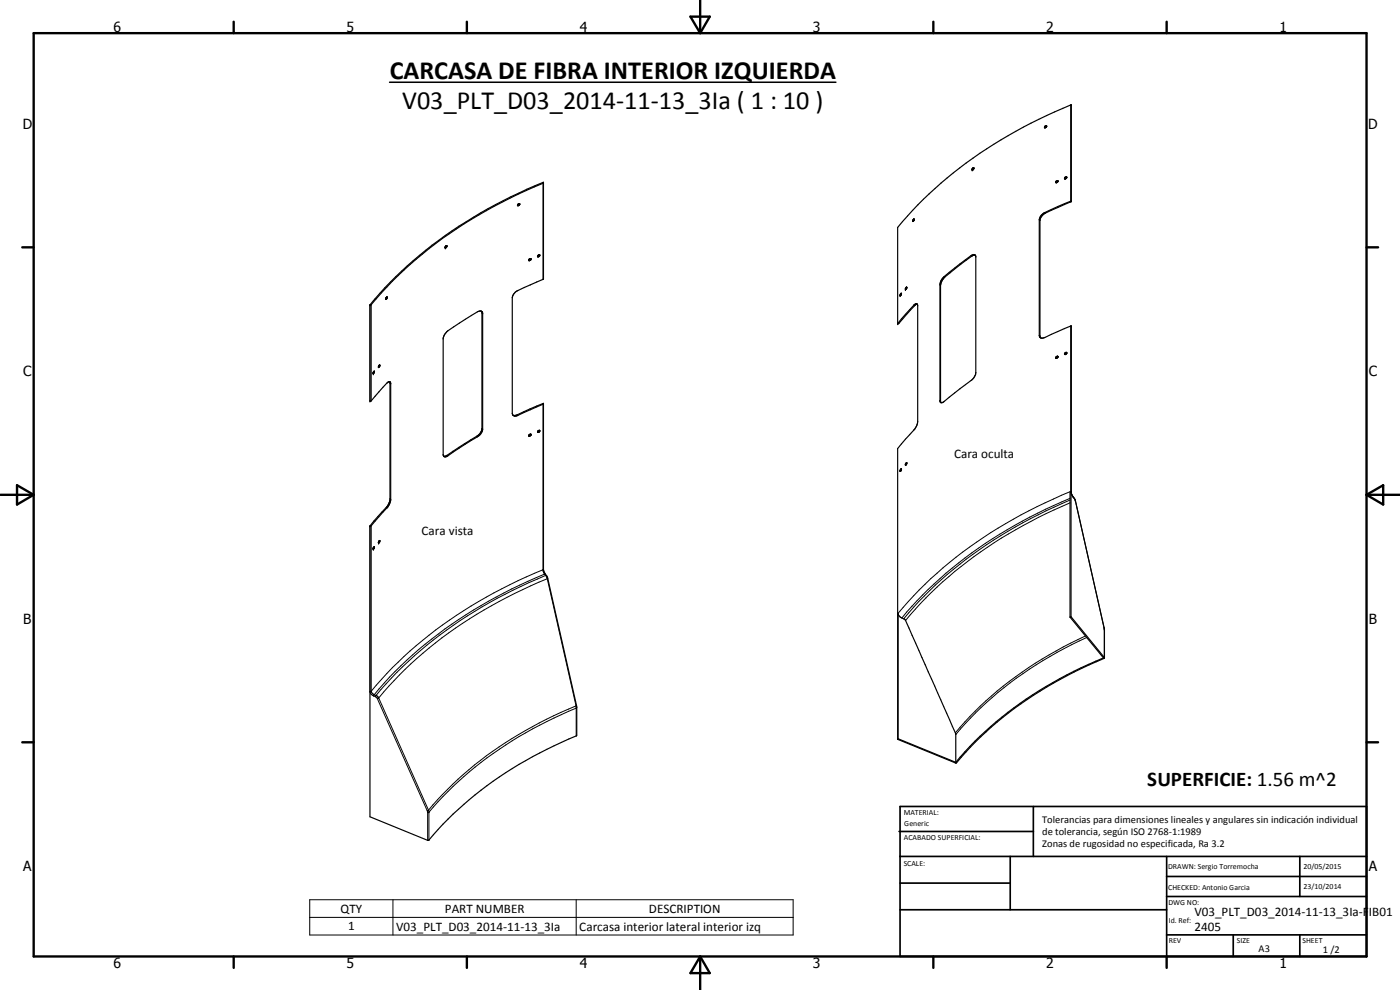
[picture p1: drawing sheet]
<svg xmlns="http://www.w3.org/2000/svg" width="420mm" height="297mm" viewBox="0 0 420 297" stroke-linecap="round" stroke-linejoin="round" font-family="sans-serif">
<g fill="none" stroke="#000" stroke-width=".35">
<path d="M313.6 38h-.1M314 37.7l.1 .1M314.1 37.8v.2M314.1 38v.1M314.1 37.8a.38 .38 0 0 0-.5 .1 .38 .38 0 0 0 0 .5l.5-.3M314.1 37.8l-.4 .6M321.4 31.5l.1 29-8 3.6-.8 .7-.6 1v35.2l.2 .4M321.4 31.5a131.2 131.2 0 0 0-52 36.7v28.9M321.4 31.5v28.8M163.1 54.9a134.2 134.2 0 0 0-50.2 34.7l-1.6 1.9h-.3M291.9 50.5l.4-.2v.4l-.5 .3zM291.9 50.9v.1"/>
<path d="M292 50.8h.1M292.3 50.5l-.4 .4M316.8 54.7l.3 .1M316.9 54.8h.1M317.4 54.6v.1M317.5 54.3l-.4 .5M317.5 54.3l-.3-.1-.4 .5M317.5 54.4l-.4 .4M320.1 53.1v.4l-.4 .2M320.1 53.3v.1M320.1 53.1l-.5 .2-.1 .3 .2 .1M320.1 53.1l-.4 .6"/>
<path d="M133.6 74.2l.2 .2M133.8 74.3h.1M133.9 73.7l-.3 .5M133.9 73.7l.2 .2-.3 .5M134.1 74v.1M155.4 61.4l.6-.3-.4 .6h-.2zM155.8 61.1l-.5 .5M155.9 61.5h.1M158.8 77.7l.5-.1v.3l-.5 .3zM159.2 77.6l-.5 .5M159.3 77.6l.1 .1M159.4 77.8l-.1 .1"/>
<path d="M161.5 76.5h.5a.43 .43 0 0 1-.1 .4 .43 .43 0 0 1-.5 .1zM161.8 76.5l-.5 .4M162 76.8h-.1M274 66.5h.1M274 65.9l.3-.2 .1 .3M274 65.9v.1M274 66v.5M274.4 66l-.4 .5M274.4 66l-.3 .3M292.7 76.6l-1 .2a50.9 50.9 0 0 0-9 7.4l-.4 1.3 .1 35.3M321.4 60.3l-8.1 3.6-.9 .9-.5 1v35l.5 .6M321.4 60.3l.1 .1"/>
<path d="M111 91.5a128.6 128.6 0 0 1 52.1-36.7v28.9l-8 3.6-1 1-.4 .9v34.9a1.02 1.02 0 0 0 1.7 .5l7.7-3.4M111 91.5v28.8h.4l4.7-5.4 .8-.4M115.9 89.3l-.1 .3M115.9 89.3v.2M116 89.2l-.1 .1M116.1 89.1l-.2 .2M116.1 89.1h.1M116.2 89.1l-.3 .7-.1-.3M144.5 93.3l.1 .2M144.6 93.5l-.1 35.7-.5 1-.8 .6-9.3 6-.7 .1M144.6 93.5l.3 .4-.1 35.3-.5 1-.7 .7-9.2 5.9a.87 .87 0 0 1-1.2 .1M144.6 93.5l-.7-.2a65 65 0 0 0-9.6 6.1l-1 1.2-.3 1v34.9l.2 .4"/>
<path d="M270.2 88.8h.1M270.4 88.5l-.2 .3M270.5 88.3l-.1-.3-.2 .7M270.5 88.3l-.2 .3M271.7 86.5v.4l.2-.1M271.8 86.5l.3-.4-.2 .7M271.8 86.5h-.1M272.1 86.4l-.2 .4M275.2 91.3l-.7 .4-4.7 5.3-.4 .1M275.3 91.3l.1 35.6-.8 1.8-5.2 5.9v87.2M275.3 91.3a.62 .62 0 0 0-1 .3l-4.9 5.5M283 83.4l8.4-6.7 .8-.3 .6 .3v35.5l-1.1 1.8-8.5 6.6a.67 .67 0 0 1-1.1-.2v-35.2l.2-.7z"/>
<path d="M321.4 97.8l-7.8 3.5-1.2 .1M321.4 97.8l.1 49.9 .3 1 .9 1.5 8.7 38.4 .1 8.8M321.4 97.8v87.2M112 111.9v.2M112 112.1h.1M112 111.8h.1M112.1 111.6l-.1 .3M112.1 111.6l-.1 .1M112.1 111.6l.2-.2-.3 .7M112.2 111.5l-.1 .1M113.6 110.2h.1M113.7 109.6l-.1 .4"/>
<path d="M113.9 109.5l-.3 .5M113.9 109.5l.1 .1M113.9 109.9h.1M114 109.6l-.3 .7-.1-.3M116.9 114.5l.4 .4v35.2l-.4 1.2-.7 1-4.8 5.4-.4 .1M116.9 114.5l.1 .1M117 114.6v35.4l-.8 1.9-5.2 5.9M316.9 107.1l.4-.3 .2 .2a.47 .47 0 0 1-.7 .4zM317.5 107l-.4 .5M319.5 106.3h.1M320.1 106v.1M320.2 106l-.2-.3a.38 .38 0 0 0-.4 .2 .38 .38 0 0 0 .1 .5"/>
<path d="M320.2 106l-.5 .4M320.2 105.9l-.5 .5M154 124.6l1-.1 8.1-3.4v49.8l.3 .8 .9 1.6 8.7 38.3 .1 9a120.2 120.2 0 0 0-41.6 28.3l-2.8 3.2h-.4l-17.3-7v-87.3M158.8 130.5l.4-.2a.36 .36 0 0 1 0 .5 .36 .36 0 0 1-.5 0zM159.1 130.4v.1M159.2 130.3l-.5 .4M159.3 130.6h.1M161.4 129.4v.1M161.4 129.5h-.1M161.8 129.1l.2 .3M161.8 129.1l-.5 .5M161.8 129.1l-.4 .3"/>
<path d="M161.9 129.5v.1M162 129.5l-.5 .3-.2-.3M162 129.4v.1M272 139.2l.1-.4-.4 .4v.4l.2-.1M272 139.2l-.1 .2M272 139.4l-.1 .1M272.1 139.2v.1M272.1 139.3l-.1 .1M272.1 139.1h.1M272.1 138.9h.1M270.2 141v.4M270.2 141.4h.1"/>
<path d="M270.2 141l.3-.3-.1 .5M270.2 141h.1M270.4 141.2l-.1 .1M270.4 141.2l-.2 .2M270.4 141.1v.1M270.5 141.1h-.1M270.5 141l-.1 .1M270.5 141h.1M321.1 147.5v37.7M112 164.5v.3M112 164.8h.1M112 164.5h.1"/>
<path d="M112.1 164.3l-.1 .2M112.1 164.3l-.1 .1M112.1 164.3l.3-.2-.4 .7M112.2 164.2l-.1 .1M113.6 162.6h.1M113.6 162.6l.3-.4-.2 .7-.1-.2M113.6 162.6v.1M113.7 162.3l-.1 .4M269.5 184v37.7M269.5 184.2a2.82 2.82 0 0 0 2.1 1.6l15.2 34.2v8.7M321.1 185.2l10.1 12.2a112.8 112.8 0 0 0-44.4 31.3M321.4 185l10.1 12.4a119.6 119.6 0 0 0-41.7 28.3l-2.7 3.2h-.3l-17.4-7.1"/>
<path d="M321.4 185l-.3 .2M269.5 221.7l-.1 .1M269.5 221.7l17.3 7"/>
</g>
<g fill="#000">
<circle cx="321.4" cy="31.5" r=".18"/>
<circle cx="163.1" cy="54.7" r=".18"/>
<circle cx="291.7" cy="51" r=".18"/>
<circle cx="292.2" cy="50.3" r=".18"/>
<circle cx="133.6" cy="74.4" r=".18"/>
<circle cx="134.1" cy="73.7" r=".18"/>
<circle cx="274.3" cy="65.7" r=".18"/>
<circle cx="321.4" cy="60.3" r=".18"/>
<circle cx="111" cy="91.5" r=".18"/>
<circle cx="116.2" cy="89.2" r=".18"/>
<circle cx="269.4" cy="97.1" r=".18"/>
<circle cx="270.1" cy="88.7" r=".18"/>
<circle cx="270.4" cy="88" r=".18"/>
<circle cx="271.7" cy="86.9" r=".18"/>
<circle cx="272.1" cy="86.1" r=".18"/>
<circle cx="321.4" cy="97.8" r=".18"/>
<circle cx="112" cy="112.1" r=".18"/>
<circle cx="112.3" cy="111.4" r=".18"/>
<circle cx="113.9" cy="109.5" r=".18"/>
<circle cx="320.1" cy="105.8" r=".18"/>
<circle cx="111" cy="120.3" r=".18"/>
<circle cx="159.3" cy="130.3" r=".18"/>
<circle cx="163.1" cy="121" r=".18"/>
<circle cx="272.1" cy="138.8" r=".18"/>
<circle cx="111" cy="157.8" r=".18"/>
<circle cx="112" cy="164.8" r=".18"/>
<circle cx="112.3" cy="164.1" r=".18"/>
<circle cx="113.6" cy="162.9" r=".18"/>
</g>
<g fill="none" stroke="#000" stroke-width=".3">
<path d="M321.4 31.5v28.8M163 55v28.8M291.4 76.7l.3 .1M311.9 66l.2 .2M313.6 63.8l.2 .1M111 91.5v28.8M111.4 91.4v28.9M144.6 93.9l.3 .2M274.3 91.6l.2 .1M282.1 85.5l.2 .1M283.4 83l.1 .1M321.4 97.8v49.8l.7 1.5"/>
<path d="M117 115l.3 .2M311.9 100.6l.2 .2M134.2 136.6l.2 .2M143.1 130.9l.2 .2M144.6 128.6l.3 .1M155.2 124.5l.2 .1M163 121.3v49.9l.4 1.1M282.1 120.1l.2 .2M111 157.8v49.8l.3 .6 .8 .6M111.4 157.7v49.7M115.9 152.3l.2 .1M117 149.6l.3 .2"/>
<path d="M321.1 147.5a134.8 134.8 0 0 0-48.5 33l-3.1 3.5M321.1 149.5a129.7 129.7 0 0 0-50.4 35.9M321.1 150a131.2 131.2 0 0 0-48.4 33.9l-1.5 1.8M321.1 150.9a130.6 130.6 0 0 0-47.9 33.5l-1.4 1.8M321.4 147.4l.1 .1M321.5 147.5h.1M322 149.1h.1M322.1 149.1l.3 .4M322.4 149.5h.1M322.4 149.5l.3 .7M322.7 150.2h.1M322.7 150.2l8.6 38.2"/>
<path d="M163.1 170.7a139.7 139.7 0 0 0-47 31.4l-4.7 5.3M163.4 172.3h.2M163.4 172.3l.4 .3M163.4 172.3a131.3 131.3 0 0 0-49.6 34.4l-1.5 1.7M163.8 172.6l.2 .1M163.8 172.6l.4 1.1M163.8 172.6a129.8 129.8 0 0 0-51 36.1M164.2 173.7l8.7 38.1M164.2 173.7a127.7 127.7 0 0 0-50.5 35.7M164.4 173.5l-.2 .2M325.8 190.8a111.3 111.3 0 0 0-39.1 29.1M326.2 191.3a109.6 109.6 0 0 0-39.4 29.1"/>
<path d="M331.3 188.4l.1 8.9M331.3 188.4h.1M331.4 189l.1 .1M111.4 207.4l.3 .6 .6 .4M111.4 207.4h-.4M112.1 208.8l.6 .2M112.3 208.4l.5 .3M112.3 208.4l-.2 .4M112.7 209l.5 .6M112.8 208.7l.9 .7M112.8 208.7l-.1 .3M113.2 209.6l15 33.6"/>
<path d="M113.7 209.4l14.9 33.7M113.7 209.4l-.5 .2M172.9 211.8v9M172.9 211.8a113.6 113.6 0 0 0-44.3 31.3M173 211.6l-.1 .2M173.1 212.3a118.3 118.3 0 0 0-43 29.8l-1.4 1.7h-.4M128.2 243.2l.1 8.9M128.6 243.1l.1 9M128.6 243.1l-.4 .1M93 270h145v10.5h-145zM93 275.3h145M117.9 270v10.5"/>
<path d="M172.9 270v10.5"/>
</g>
<path d="M116.9 24.7h134" fill="none" stroke="#000" stroke-width=".46"/>
<g fill="none" stroke="#000" stroke-width=".71">
<path d="M10.1 9.9h400v277.1h-400zM70.1 6.5v3.4M140.1 6.5v3.4M207.2 5h5.8l-2.9 4.9zM210.1 0v9.9M280.1 6.5v3.4M350.1 6.5v3.4M6.7 74.2h3.4M410.1 74.2h3.5M.1 148.5h10M5.1 145.6l5 2.9-5 2.9zM410.1 148.5h10"/>
<path d="M410.1 148.5l5-2.9v5.8zM6.7 222.7h3.4M410.1 222.7h3.5M70.1 287v3.4M140.1 287v3.4M210.1 287v10M210.1 287l2.9 5h-5.8zM280.1 287v3.4M350.1 287v3.4"/>
</g>
<g fill="none" stroke="#000" stroke-width=".51">
<path d="M269.8 249.5h40.3M270.1 242h140v45h-140zM270.1 257h140M303.2 257v16M310.1 242v15M350.1 257v30M390.1 257v12M270.1 265h33.1M270.1 273h80M350.1 269h60M350.1 263h60M350.1 280.5h60"/>
<path d="M370.1 280.5v6.5M390.1 280.5v6.5"/>
</g>
<g font-size="7.9">
<text x="117" y="23.6">CARCASA DE FIBRA INTERIOR IZQUIERDA</text>
<text x="120.7" y="32.6">V03_PLT_D03_2014-11-13_3Ia ( 1 : 10 )</text>
</g>
<text font-size="6.3" x="344.3" y="235.9">SUPERFICIE: 1.56 m^2</text>
<g font-size="4.2">
<text x="34" y="9.6">6</text>
<text x="104" y="9.6">5</text>
<text x="174" y="9.6">4</text>
<text x="244" y="9.6">3</text>
<text x="314" y="9.6">2</text>
<text x="384" y="9.6">1</text>
<text x="6.8" y="38.7">D</text>
<text x="410.6" y="38.7">D</text>
<text x="7" y="112.9">C</text>
<text x="410.8" y="112.9">C</text>
<text x="7" y="187.1">B</text>
<text x="410.8" y="187.1">B</text>
<text x="7" y="261.4">A</text>
<text x="410.8" y="261.4">A</text>
<text x="34" y="290.4">6</text>
<text x="104" y="290.4">5</text>
<text x="174" y="290.4">4</text>
<text x="244" y="290.4">3</text>
<text x="314" y="290.4">2</text>
<text x="384" y="290.4">1</text>
</g>
<g font-size="3.9">
<text x="286.3" y="137.5">Cara oculta</text>
<text x="126.5" y="160.5">Cara vista</text>
<text x="102.2" y="273.9">QTY</text>
<text x="133.5" y="273.9">PART NUMBER</text>
<text x="194.8" y="273.9">DESCRIPTION</text>
<text x="358.5" y="275">V03_PLT_D03_2014-11-13_3Ia-FIB01</text>
<text x="104.5" y="279.1">1</text>
<text x="118.9" y="279.2">V03_PLT_D03_2014-11-13_3Ia</text>
<text x="173.9" y="279.3">Carcasa interior lateral interior izq</text>
<text x="358.5" y="279.4">2405</text>
</g>
<g font-size="3.1">
<text x="312.7" y="246.8">Tolerancias para dimensiones lineales y angulares sin indicación individual</text>
<text x="312.7" y="250.4">de tolerancia, según ISO 2768-1:1989</text>
<text x="312.7" y="254">Zonas de rugosidad no especificada, Ra 3.2</text>
<text x="377.7" y="285.6">A3</text>
<text x="397" y="285.9">1 /2</text>
</g>
<g font-size="2.4">
<text x="271.2" y="244.4">MATERIAL:</text>
<text x="271.3" y="252">ACABADO SUPERFICIAL:</text>
<text x="271.4" y="247.9">Generic</text>
<text x="271.2" y="259.7">SCALE:</text>
<text x="350.6" y="260.8">DRAWN: Sergio Torremocha</text>
<text x="391.2" y="260.6">20/05/2015</text>
<text x="350.6" y="267">CHECKED: Antonio Garcia</text>
<text x="391.2" y="266.7">23/10/2014</text>
<text x="350.6" y="271.4">DWG NO:</text>
<text x="350.8" y="276.9">Id. Ref:</text>
<text x="350.8" y="282.8">REV</text>
<text x="371.2" y="282.9">SIZE</text>
<text x="390.9" y="282.9">SHEET</text>
</g>
</svg>
